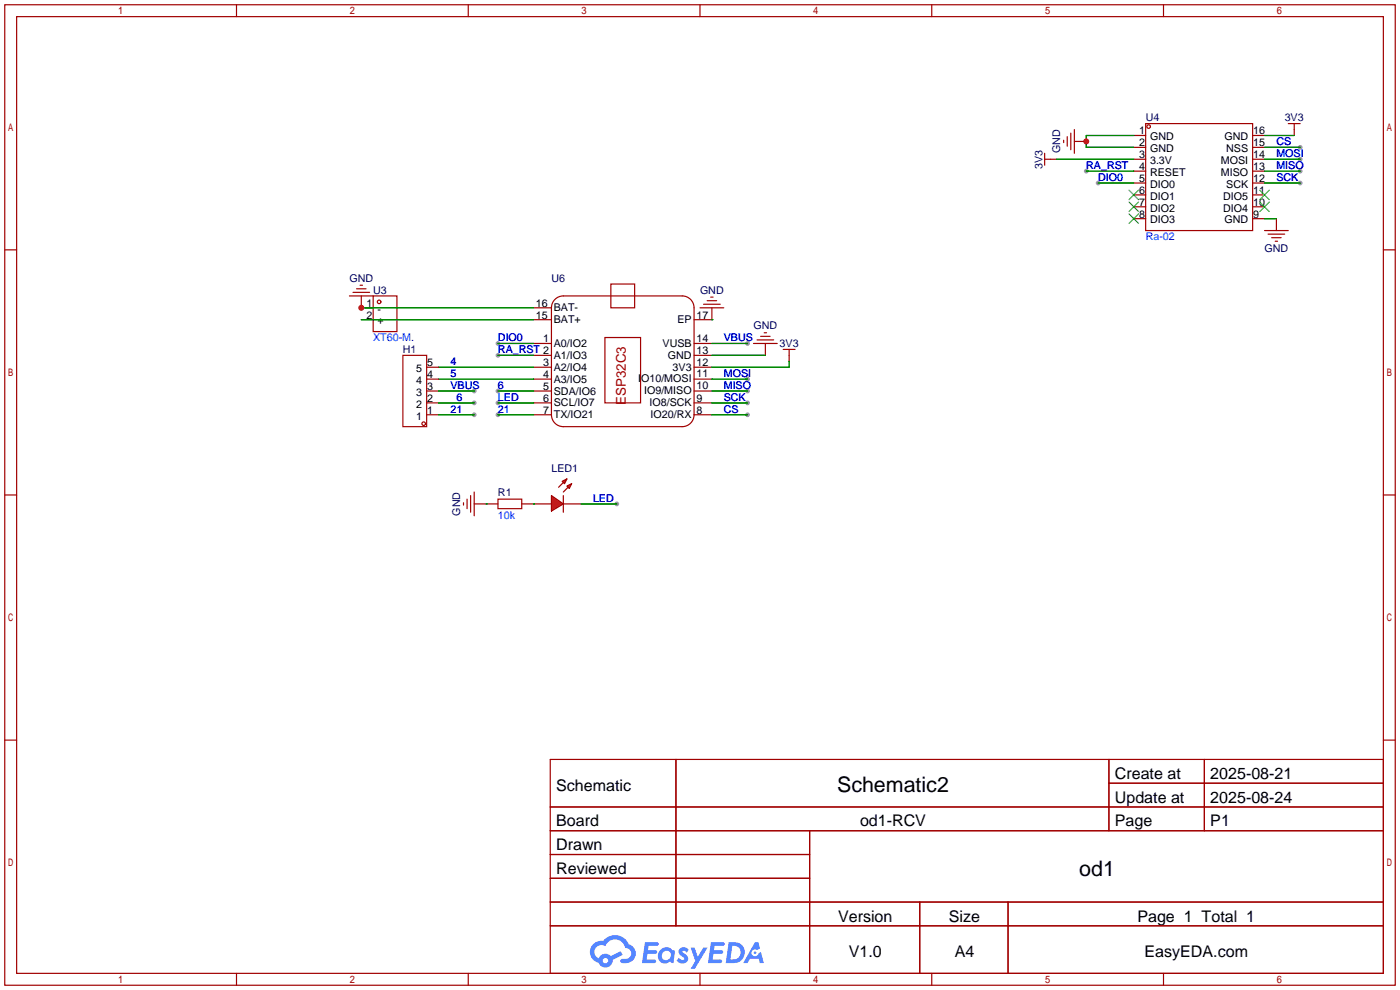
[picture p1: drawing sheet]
<svg xmlns="http://www.w3.org/2000/svg" width="299mm" height="212mm" viewBox="0 0 299 212" stroke-linecap="round" stroke-linejoin="round" font-family="sans-serif">
<g fill="#999">
<circle cx="277.9" cy="34" r=".51"/>
<circle cx="277.9" cy="36.6" r=".51"/>
<circle cx="277.9" cy="39.1" r=".51"/>
<circle cx="277.9" cy="31.5" r=".51"/>
<circle cx="234.7" cy="39.1" r=".51"/>
<circle cx="232.2" cy="36.6" r=".51"/>
<circle cx="159.8" cy="83.6" r=".51"/>
<circle cx="159.8" cy="81" r=".51"/>
<circle cx="159.8" cy="86.1" r=".51"/>
<circle cx="159.8" cy="88.6" r=".51"/>
<circle cx="106.4" cy="75.9" r=".51"/>
<circle cx="106.4" cy="73.4" r=".51"/>
<circle cx="159.8" cy="73.4" r=".51"/>
<circle cx="106.4" cy="86.1" r=".51"/>
<circle cx="131.8" cy="107.7" r=".51"/>
<circle cx="101.3" cy="86.1" r=".51"/>
<circle cx="106.4" cy="88.6" r=".51"/>
<circle cx="101.3" cy="88.6" r=".51"/>
<circle cx="106.4" cy="83.6" r=".51"/>
<circle cx="101.3" cy="83.6" r=".51"/>
</g>
<g fill="none" stroke="#a10000" stroke-width=".25">
<path d="M1 1h297.2v209.6h-297.2zM3.6 3.6h292.1v204.4h-292.1zM50.5 1v2.6M100.1 1v2.6M149.6 1v2.6M199.1 1v2.6M248.7 1v2.6M1 53.4h2.6M295.7 53.4h2.5M1 105.8h2.6M295.7 105.8h2.5M1 158.2h2.6"/>
<path d="M295.7 158.2h2.5M117.6 162.3h178.1v45.7h-178.1zM117.6 172.5h178.1M117.6 177.5h178.1M144.5 162.3v35.6M173 177.5v30.5M237 162.3v15.2M237 167.4h58.7M257.4 162.3v15.2M117.6 182.6h55.4M117.6 192.8h178.1M117.6 187.7h55.4"/>
<path d="M117.6 197.9h178.1M196.6 192.8v15.2M215.4 192.8v15.2M50.5 208v2.6M100.1 208v2.6M149.6 208v2.6M199.1 208v2.6M248.7 208v2.6"/>
</g>
<g fill="#5487ff">
<path d="M145.3 202.7a1.3 1.3 0 0 1 1.9 .3l-.4 .6a.54 .54 0 0 0-.9-.2l.1 .2a1.34 1.34 0 0 1 .9 1.8 1.47 1.47 0 0 1-2.3-.1l.5-.6 .8 .5a.31 .31 0 0 0 .4-.3 .31 .31 0 0 0-.3-.4 1.12 1.12 0 0 1-.7-1.8z"/>
<path d="M147.6 202.5h.9l.6 2 1.2-2h.9l-2.7 4.6h-.9l1-1.7z"/>
<path d="M137.8 201.4h1.7a1.31 1.31 0 0 1 1.2 .2 .4 .4 0 0 1-.3 .5l-1.8 .1-.1 .9h1.6a.4 .4 0 0 1 .4 .4 .4 .4 0 0 1-.5 .4h-1.6l-.2 1.2h1.4a.46 .46 0 0 1 .5 0 .46 .46 0 0 1 .1 .5l-.4 .2h-2.6z"/>
<path d="M151.9 201.4h1.7a1.32 1.32 0 0 1 1.2 .2 .39 .39 0 0 1-.3 .5l-1.8 .1-.1 .9h1.6a.4 .4 0 0 1 .4 .4 .4 .4 0 0 1-.4 .4h-1.7l-.2 1.2h1.4a.46 .46 0 0 1 .5 0 .46 .46 0 0 1 .1 .5l-.4 .2h-2.6z"/>
<path d="M161.3 201.4h.8l.3 1.3-.6 .4a.75 .75 0 0 0-1.1 .3 .75 .75 0 0 0 .5 1 .75 .75 0 0 0 .9-.7l.5-.2 .6 2.3h-.8l-.3-.9h-1.8l-.5 .9h-1z"/>
<path d="M155.7 201.4l-.6 4.4h1.5a2.27 2.27 0 0 0 2.6-2.2 2.27 2.27 0 0 0-2.7-2.2zM156.5 202.1a1.5 1.5 0 0 1 1.8 1.6 1.5 1.5 0 0 1-1.9 1.4h-.3z"/>
<path d="M141.2 203a1.6 1.6 0 0 0-.3 2.3 1.6 1.6 0 0 0 2.3 .2l.7 .3 .3-2.4-.1-.3-.5-.1a1.58 1.58 0 0 0-2.4 0zM141.8 203.5a.98 .98 0 0 1 1.6 .4 .98 .98 0 0 1-1.1 1.3 .94 .94 0 0 1-.9-.7 .94 .94 0 0 1 .4-1z"/>
<path d="M126.8 201.8a2.37 2.37 0 0 0 1.1 4 1.54 1.54 0 0 0 1.8 1 1.54 1.54 0 0 0 1.2-1.6l2.2-1.1-.5-.8-2 1a1.57 1.57 0 0 0-2.7 .5 1.5 1.5 0 0 1-.7-2.1 1.5 1.5 0 0 1 2.2-.5 2.23 2.23 0 0 1 2.3-1.4 2.23 2.23 0 0 1 2 1.8 1.16 1.16 0 0 1 1.2 1.1 1.16 1.16 0 0 1-1.1 1.2h-.7a.47 .47 0 0 0-.5 .4 .47 .47 0 0 0 .4 .5 2.17 2.17 0 0 0 2.5-.9 2.17 2.17 0 0 0-.3-2.7l-.8-.4a3.2 3.2 0 0 0-5.5-.7l-1.1 .1zM128.8 205.3a.6 .6 0 0 1 1.2 0 .6 .6 0 0 1-1.2 0z"/>
<circle cx="161.4" cy="203.6" r=".28"/>
</g>
<g fill="none" stroke="#a10000" stroke-width=".25">
<path d="M223.3 34h2.5M223.3 32.8v2.5M227.3 30v.5M228.1 29.2v2M228.9 28.4v3.6M229.6 30.2h2.6M229.6 27.7v5.1M242.3 29h2.6M242.3 31.5h2.6M242.3 34h2.6M242.3 36.6h2.6M242.3 39.1h2.6"/>
<path d="M244.9 26.4h22.8v22.9h-22.8zM267.7 29h2.6M267.7 31.5h2.6M267.7 34h2.6M267.7 36.6h2.6M267.7 39.1h2.6M275.3 26.4h2.6M276.6 26.4v2.6M242.3 41.7h2.6M242.3 44.2h2.6M242.3 46.7h2.6M267.7 41.7h2.6"/>
<path d="M267.7 44.2h2.6M267.7 46.7h2.6M270.3 49.3h5M271 50h3.6M271.8 50.8h2M272.5 51.6h.5M272.8 46.7v2.6M74.7 63.2h5.1M75.4 62.5h3.6M76.2 61.7h2M77 61h.5M77.2 63.2v2.6h2.6"/>
<path d="M77.2 68.3h2.6M79.8 63.2h5v7.7h-5zM114 73.4h3.9M114 75.9h3.9M114 78.5h3.9M114 65.8h3.9M114 68.3h3.9M117.9 65.8v22.8M117.9 65.8a2.54 2.54 0 0 1 2.5-2.6h25.4a2.54 2.54 0 0 1 2.5 2.6v22.8M129.3 72.1h7.6v14h-7.6zM130.6 60.7h5v5.1h-5zM148.3 73.4h3.8"/>
<path d="M148.3 75.9h3.8M148.3 78.5h3.8M149.6 65.8h5.1M150.4 65h3.5M151.1 64.3h2.1M151.9 63.5h.5M152.1 65.8v2.5h-3.8M161 73.4h5.1M161.8 72.6h3.6M162.6 71.9h2M163.3 71.1h.5M163.6 73.4v2.5"/>
<path d="M167.4 74.7h2.5M168.7 74.7v2.5M114 81h3.9M114 83.6h3.9M114 86.1h3.9M114 88.6h3.9M117.9 88.6a2.54 2.54 0 0 0 2.5 2.6h25.4a2.54 2.54 0 0 0 2.5-2.6M148.3 81h3.8M148.3 83.6h3.8M148.3 86.1h3.8M148.3 88.6h3.8M114 107.7h3.9"/>
<path d="M120.4 107.7h3.8M120.4 105.9v3.6"/>
<circle cx="245.5" cy="27.1" r=".38"/>
<circle cx="81" cy="64.5" r=".38"/>
</g>
<path d="M241.3 40.6l2 2.1M241.3 43.2l2 2M241.3 45.7l2 2.1M243.3 40.6l-2 2.1M243.3 43.2l-2 2M243.3 45.7l-2 2.1M269.2 43.2l2.1 2M269.2 40.6l2.1 2.1M271.3 43.2l-2.1 2M271.3 40.6l-2.1 2.1" fill="none" stroke="#3c3" stroke-width=".25"/>
<g fill="none" stroke="#008700" stroke-width=".25">
<path d="M225.8 34h16.5M232.2 36.6h10.1M234.7 39.1h7.6M242.3 29h-10.1v2.5h10.1M270.3 29h6.3M270.3 31.5h7.6M270.3 34h7.6M270.3 36.6h7.6M270.3 39.1h7.6M270.3 46.7h2.5M77.2 65.8h36.8M77.2 68.3h36.8"/>
<path d="M93.7 78.5h20.3M106.4 75.9h7.6M106.4 73.4h7.6M152.1 68.3h.1M152.1 75.9h11.5M152.1 73.4h7.7M168.7 77.2v1.3h-16.6M93.7 81h20.3M152.1 83.6h7.7M152.1 81h7.7M152.1 86.1h7.7M152.1 88.6h7.7"/>
</g>
<g fill="#f00" stroke="#a10000" stroke-width=".25">
<path d="M117.9 105.9l2.5 1.8-2.5 1.5z"/>
<path d="M120.1 102.9l1.1-.5-.6 1z"/>
<path d="M121.2 103.9l1-.5-.5 1z"/>
</g>
<g fill="none" stroke="#a10000" stroke-width=".25">
<path d="M86.1 75.9h5.1v15.3h-5.1zM91.2 78.5h2.5M91.2 88.6h2.5M91.2 86.1h2.5M91.2 83.6h2.5M91.2 81h2.5M99.1 107.4v.5M99.8 106.7v2M100.6 105.9v3.6M101.3 107.7h5.1M101.3 105.2v5M106.4 106.7h5.1v2h-5.1z"/>
<path d="M111.5 107.7h2.5M120.4 103.1l-1 1M121.4 104.1l-1 1.1"/>
<circle cx="90.6" cy="90.6" r=".38"/>
</g>
<path d="M93.7 86.1h7.6M93.7 88.6h7.6M93.7 83.6h7.6M106.4 86.1h7.6M106.4 88.6h7.6M106.4 83.6h7.6M103.9 107.7h.1M114 107.7h.1M124.2 107.7h7.6" fill="none" stroke="#008700" stroke-width=".25"/>
<g fill="#c00">
<circle cx="232.2" cy="30.2" r=".63"/>
<circle cx="77.2" cy="65.8" r=".63"/>
</g>
<g font-size="4.6">
<text x="178.9" y="169.3">Schematic2</text>
<text x="230.7" y="187.1">od1</text>
</g>
<g font-size="3.4">
<text x="238.3" y="166.5">Create at</text>
<text x="258.7" y="166.5">2025-08-21</text>
<text x="118.9" y="169">Schematic</text>
<text x="238.3" y="171.6">Update at</text>
<text x="258.7" y="171.6">2025-08-24</text>
<text x="118.9" y="176.6">Board</text>
<text x="183.8" y="176.6">od1-RCV</text>
<text x="238.3" y="176.6">Page</text>
<text x="258.7" y="176.6">P1</text>
<text x="118.9" y="181.7">Drawn</text>
<text x="118.9" y="186.8">Reviewed</text>
<text x="179.1" y="197">Version</text>
<text x="202.8" y="197">Size</text>
<text x="243.1" y="197">Page 1 Total 1</text>
<text x="181.4" y="204.6">V1.0</text>
<text x="204" y="204.6">A4</text>
<text x="244.6" y="204.6">EasyEDA.com</text>
</g>
<text font-size="2.9" fill="#a00000" x="133.8" y="86.5" transform="rotate(-90 133.8 86.5)">ESP32C3</text>
<g font-size="2.3">
<text x="243.5" y="28.7">1</text>
<text x="245.8" y="30">GND</text>
<text x="261.7" y="30">GND</text>
<text x="267.8" y="28.7">16</text>
<text x="243.5" y="31.2">2</text>
<text x="243.5" y="33.8">3</text>
<text x="245.8" y="32.5">GND</text>
<text x="245.8" y="35.1">3.3V</text>
<text x="260.9" y="35.1">MOSI</text>
<text x="262.1" y="32.5">NSS</text>
<text x="267.8" y="33.8">14</text>
<text x="267.8" y="31.2">15</text>
<text x="243.5" y="36.3">4</text>
<text x="243.5" y="38.9">5</text>
<text x="243.5" y="41.4">6</text>
<text x="245.8" y="37.6">RESET</text>
<text x="245.8" y="40.1">DIO0</text>
<text x="260.9" y="37.6">MISO</text>
<text x="262.1" y="40.1">SCK</text>
<text x="267.8" y="41.4">11</text>
<text x="267.8" y="38.9">12</text>
<text x="267.8" y="36.3">13</text>
<text x="243.5" y="43.9">7</text>
<text x="243.5" y="46.5">8</text>
<text x="245.8" y="42.7">DIO1</text>
<text x="245.8" y="45.2">DIO2</text>
<text x="245.8" y="47.8">DIO3</text>
<text x="261.4" y="45.2">DIO4</text>
<text x="261.4" y="42.7">DIO5</text>
<text x="261.7" y="47.8">GND</text>
<text x="267.8" y="46.5">9</text>
<text x="267.8" y="43.9">10</text>
<text x="78.4" y="65.5">1</text>
<text x="114.6" y="65.5">16</text>
<text x="78.4" y="68.1">2</text>
<text x="80.7" y="66.8">-</text>
<text x="80.7" y="69.3">+</text>
<text x="114.6" y="68.1">15</text>
<text x="118.4" y="66.6">BAT-</text>
<text x="118.4" y="69.1">BAT+</text>
<text x="144.8" y="69.1">EP</text>
<text x="148.8" y="68.1">17</text>
<text x="116.1" y="73.2">1</text>
<text x="118.4" y="74.2">A0/IO2</text>
<text x="118.4" y="76.7">A1/IO3</text>
<text x="141.6" y="74.1">VUSB</text>
<text x="142.7" y="76.7">GND</text>
<text x="148.8" y="75.7">13</text>
<text x="148.8" y="73.1">14</text>
<text x="89" y="82">4</text>
<text x="89" y="79.5">5</text>
<text x="91.3" y="83.3">3</text>
<text x="91.3" y="80.8">4</text>
<text x="91.3" y="78.2">5</text>
<text x="116.1" y="78.2">3</text>
<text x="116.1" y="80.8">4</text>
<text x="116.1" y="83.3">5</text>
<text x="118.4" y="79.3">A2/IO4</text>
<text x="118.4" y="81.8">A3/IO5</text>
<text x="136.4" y="81.7">IO10/MOSI</text>
<text x="143.8" y="79.3">3V3</text>
<text x="148.8" y="83.2">10</text>
<text x="148.8" y="80.7">11</text>
<text x="148.8" y="78.2">12</text>
<text x="89" y="89.7">1</text>
<text x="89" y="87.1">2</text>
<text x="89" y="84.6">3</text>
<text x="91.3" y="88.4">1</text>
<text x="91.3" y="85.9">2</text>
<text x="116.1" y="85.9">6</text>
<text x="116.1" y="88.4">7</text>
<text x="118.4" y="84.3">SDA/IO6</text>
<text x="118.4" y="86.9">SCL/IO7</text>
<text x="118.4" y="89.4">TX/IO21</text>
<text x="137.7" y="84.2">IO9/MISO</text>
<text x="138.8" y="86.9">IO8/SCK</text>
<text x="139.1" y="89.4">IO20/RX</text>
<text x="148.8" y="88.4">8</text>
<text x="148.8" y="85.9">9</text>
</g>
<g font-size="2.3" fill="#000080">
<text x="244.9" y="25.9">U4</text>
<text x="274.6" y="25.9">3V3</text>
<text x="226.6" y="32.8" transform="rotate(-90 226.6 32.8)">GND</text>
<text x="222.8" y="36.1" transform="rotate(-90 222.8 36.1)">3V3</text>
<text x="270.3" y="53.9">GND</text>
<text x="74.7" y="60.2">GND</text>
<text x="79.8" y="62.8">U3</text>
<text x="117.9" y="60.2">U6</text>
<text x="149.6" y="62.8">GND</text>
<text x="161" y="70.4">GND</text>
<text x="86.1" y="75.5">H1</text>
<text x="166.6" y="74.2">3V3</text>
<text x="117.9" y="100.9">LED1</text>
<text x="106.4" y="105.9">R1</text>
<text x="98.3" y="110.2" transform="rotate(-90 98.3 110.2)">GND</text>
</g>
<g font-size="2.3" fill="#00f">
<text x="272.8" y="33.6">MOSI</text>
<text x="272.8" y="31">CS</text>
<text x="232.2" y="36.1">RA_RST</text>
<text x="234.7" y="38.6">DIO0</text>
<text x="272.8" y="36.1">MISO</text>
<text x="272.8" y="38.6">SCK</text>
<text x="244.9" y="51.3">Ra-02</text>
<text x="79.8" y="72.9">XT60-M.</text>
<text x="106.4" y="75.5">RA_RST 2</text>
<text x="106.4" y="72.9">DIO0</text>
<text x="154.7" y="72.9">VBUS</text>
<text x="96.3" y="78">4</text>
<text x="96.3" y="80.5">5</text>
<text x="96.3" y="83.1">VBUS</text>
<text x="106.4" y="83.1">6</text>
<text x="154.7" y="83.1">MISO</text>
<text x="154.7" y="80.5">MOSI</text>
<text x="96.3" y="88.2">21</text>
<text x="97.5" y="85.6">6</text>
<text x="106.4" y="85.6">LED</text>
<text x="106.4" y="88.2">21</text>
<text x="154.7" y="85.6">SCK</text>
<text x="154.7" y="88.2">CS</text>
<text x="126.7" y="107.2">LED</text>
<text x="106.4" y="111">10k</text>
</g>
</svg>
